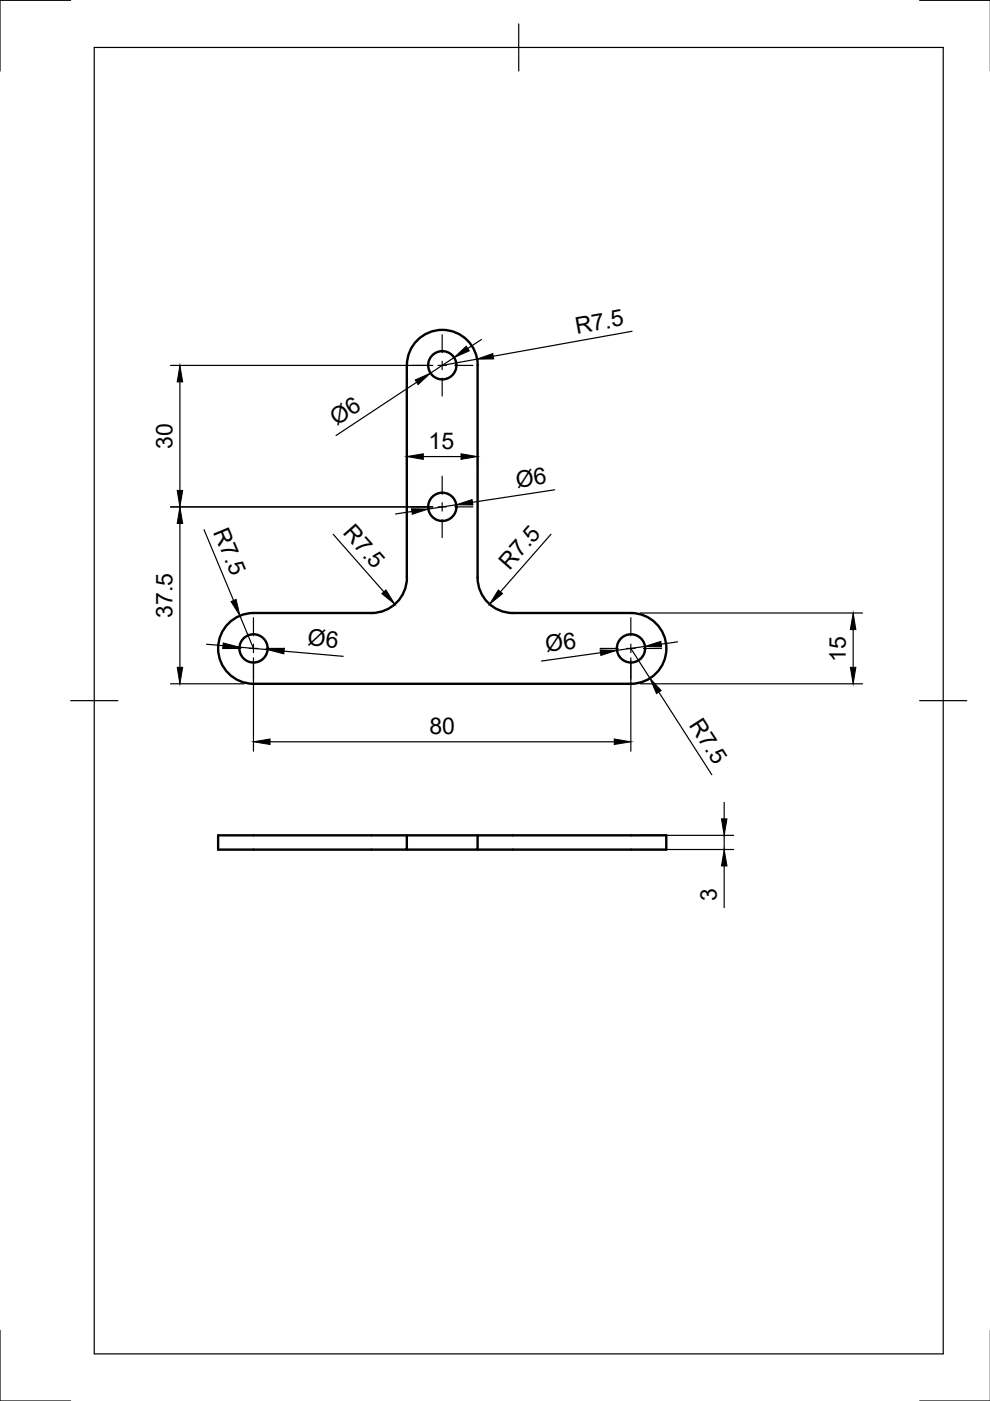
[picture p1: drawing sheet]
<svg xmlns="http://www.w3.org/2000/svg" width="210mm" height="297mm" viewBox="0 0 210 297" stroke-linecap="round" stroke-linejoin="round" font-family="sans-serif">
<!-- layer: Visible -->
<g fill="none" stroke="#000" stroke-width=".51">
<path d="M86.3 77.5v45M86.3 77.4a7.5 7.5 0 0 1 7.5-7.5 7.5 7.5 0 0 1 7.5 7.5M101.3 77.5v45M101.3 122.5a7.5 7.5 0 0 0 7.5 7.5h25a7.5 7.5 0 0 1 7.5 7.5 7.5 7.5 0 0 1-7.5 7.5h-80.1a7.5 7.5 0 0 1-7.5-7.5 7.5 7.5 0 0 1 7.6-7.5h25a7.5 7.5 0 0 0 7.5-7.5M86.3 177.1h-40.1v3h40.1v-3h15M86.3 180.1h15v-3h40v3h-40"/>
<circle cx="93.8" cy="77.4" r="3"/>
<circle cx="93.8" cy="107.5" r="3"/>
<circle cx="53.8" cy="137.5" r="3"/>
<circle cx="133.8" cy="137.5" r="3"/>
</g>
<!-- layer: Border -->
<path d="M15 .1h-15v15M20 10.1h180v276.9h-180zM110 5.1v10M195 .1h15M15 148.6h10M195 148.6h10M0 282.1v14.9h15M195 297h15" fill="none" stroke="#000" stroke-width=".25"/>
<!-- layer: Dimensions -->
<g fill="none" stroke="#000" stroke-width=".25">
<path d="M36.2 77.5h55.6M96.2 75.8l-5 3.3M101.1 76.1l-7.4 1.4M102.1 72l-2.9 1.9M134 70.2l-29.4 5.3M38.1 81v23M86.3 97v1.8M88.3 81.1l-17.1 11.2M89.7 96.8h8M101.2 97v1.8M36.2 107.5h55.6M38.1 111v30.5"/>
<path d="M43.3 112.3l6.2 15M70.7 113.3l10.7 12.2M87.3 108.4l-3.4 .6M96.7 107l-5.9 .9M116.8 113.3l-10.7 12.2M117.6 103.9l-17.4 2.6M43.8 136.6l3.5 .3M50.8 137.2l5.9 .5M50.9 130.5l2.8 7M53.7 139.5v19.8M60.2 138.1l12.6 1.1M127.3 138.4l-12.5 1.8"/>
<path d="M133.8 139.5v19.8M133.8 137.5l4 6.3M135.7 130h47.2M136.7 137.1l-5.9 .8M143.7 136.1l-3.5 .5M180.9 133.5v8M36.2 145h15.6M57.3 157.3h72.9M135.7 145h47.2M139.7 146.7l11.2 17.6M135.7 177.1h19.9M153.5 170.1v3.5"/>
<path d="M153.5 177.1v3M135.7 180.1h19.9M153.5 183.6v8.8"/>
</g>
<g fill="#000" stroke="#000" stroke-width=".21">
<path d="M96.2 75.8l2.6-2.4 .7 1zM101.1 76.1l3.4-1.1 .2 1.1zM38.1 77.5l.6 3.5h-1.1zM88 80.6l3.2-1.5-2.6 2.4zM86.3 96.8l3.4-.6v1.2zM97.7 96.2l3.5 .6-3.5 .6zM38.1 107.5l.6 3.5h-1.1zM37.6 104h1.1l-.6 3.5zM87.2 107.9h3.6l-3.4 1.1zM96.7 107l3.4-1.1 .2 1.2zM47.3 136.3l3.5 .9-3.6 .3zM49 127.5l1.1-.4 .8 3.4z"/>
<path d="M56.7 137.7l3.6-.2-.1 1.1zM81 125.9l.8-.8 1.9 3zM105.7 125.1l.9 .8-2.8 2.2zM127.2 137.8l3.6 .1-3.4 1.1zM136.7 137.1l3.4-1.1 .2 1.1zM180.9 130l.6 3.5h-1.2zM37.6 141.5h1.1l-.6 3.5zM53.7 157.3l3.6-.6v1.1zM130.2 156.7l3.6 .6-3.6 .5zM137.8 143.8l2.4 2.6-1 .7zM180.3 141.5h1.2l-.6 3.5zM153 173.6h1.1l-.6 3.5z"/>
<path d="M153.5 180.1l.6 3.5h-1.1z"/>
</g>
<!-- layer: Center Lines -->
<g fill="none" stroke="#000" stroke-width=".25">
<path d="M87.2 77.5h3.9M92.9 77.5h1.7M93.7 71v3.8M93.7 76.6v1.8M96.4 77.5h3.8M93.7 80.2v3.8M87.2 107.5h3.9M92.9 107.5h1.7M93.7 101v3.8M93.7 106.6v1.8M93.7 110.2v3.8M96.4 107.5h3.8"/>
<path d="M47.2 137.5h3.9M52.9 137.5h1.8M53.7 131v3.8M53.7 136.6v1.8M56.4 137.5h3.8M127.3 137.5h3.8M132.9 137.5h1.7M133.8 131v3.8M133.8 136.6v1.8M136.4 137.5h3.9M53.7 140.2v3.8M133.8 140.2v3.8"/>
</g>
<g font-size="4.9">
<text x="122.3" y="70.8" transform="rotate(-10 122.3 70.8)">R7.5</text>
<text x="36.6" y="95.2" transform="rotate(-90 36.6 95.2)">30</text>
<text x="71.4" y="90.2" transform="rotate(-33 71.4 90.2)">Ø6</text>
<text x="90.9" y="95.2">15</text>
<text x="109.6" y="103.4" transform="rotate(-9 109.6 103.4)">Ø6</text>
<text x="45.1" y="112.8" transform="rotate(67 45.1 112.8)">R7.5</text>
<text x="72.6" y="113.1" transform="rotate(49 72.6 113.1)">R7.5</text>
<text x="108" y="121" transform="rotate(-49 108 121)">R7.5</text>
<text x="36.6" y="131" transform="rotate(-90 36.6 131)">37.5</text>
<text x="65.2" y="136.8" transform="rotate(5 65.2 136.8)">Ø6</text>
<text x="115.9" y="138.3" transform="rotate(-8 115.9 138.3)">Ø6</text>
<text x="179.3" y="140.4" transform="rotate(-90 179.3 140.4)">15</text>
<text x="91" y="155.7">80</text>
<text x="145.9" y="153.6" transform="rotate(57 145.9 153.6)">R7.5</text>
<text x="152" y="191.1" transform="rotate(-90 152 191.1)">3</text>
</g>
</svg>
